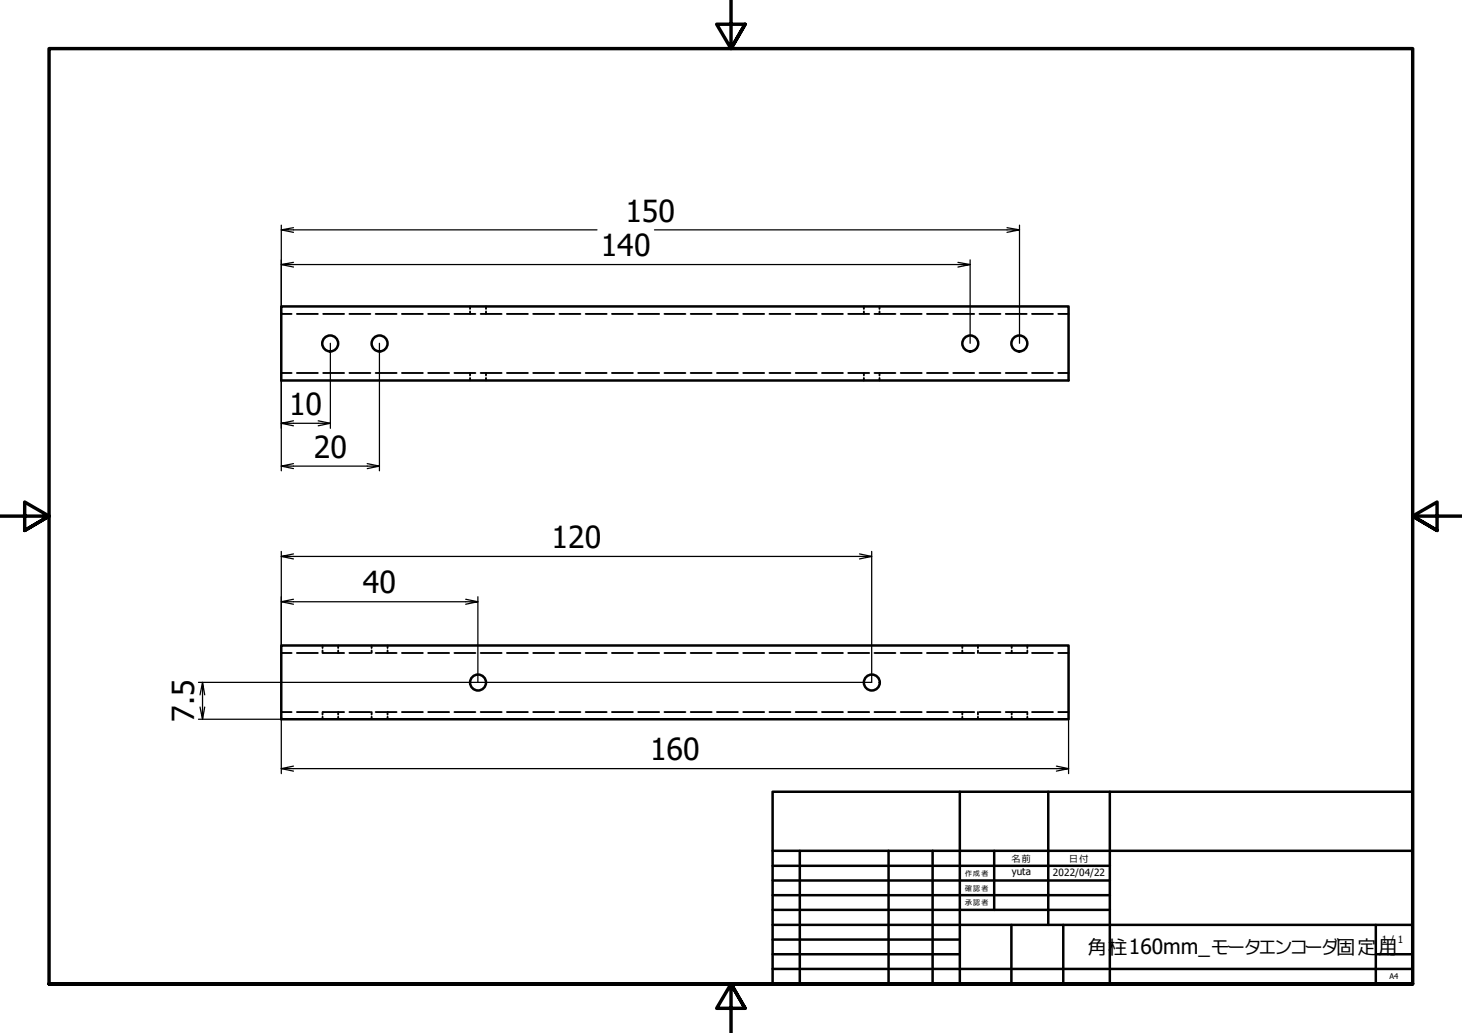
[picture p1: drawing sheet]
<svg xmlns="http://www.w3.org/2000/svg" width="297mm" height="210mm" viewBox="0 0 297 210" stroke-linecap="round" stroke-linejoin="round" font-family="sans-serif">
<!-- layer: Hidden (ISO) -->
<g fill="none" stroke="#000" stroke-width=".38">
<path d="M57.1 75.8h2.1M57.1 63.8h2.1M60.3 75.8h4.3M60.3 63.8h4.3M65.7 75.8h4.2M65.7 63.8h4.2M71 75.8h4.2M71 63.8h4.2M76.3 75.8h4.3M76.3 63.8h4.3M81.7 75.8h4.2M81.7 63.8h4.2"/>
<path d="M87 75.8h4.2M87 63.8h4.2M92.3 75.8h4.3M92.3 63.8h4.3M95.5 62.3v.5M95.5 63.3v.5M95.5 75.8v.5M95.5 76.8v.5M97.7 75.8h4.2M97.7 63.8h4.2M98.7 62.3v.5M98.7 63.3v.5"/>
<path d="M98.7 75.8v.5M98.7 76.8v.5M103 75.8h4.3M103 63.8h4.3M108.3 75.8h4.3M108.3 63.8h4.3M113.7 75.8h4.2M113.7 63.8h4.2M119 75.8h4.3M119 63.8h4.3M124.3 75.8h4.3M124.3 63.8h4.3"/>
<path d="M129.7 75.8h4.2M129.7 63.8h4.2M135 75.8h4.3M135 63.8h4.3M140.3 75.8h4.3M140.3 63.8h4.3M145.7 75.8h4.2M145.7 63.8h4.2M151 75.8h4.3M151 63.8h4.3M156.3 75.8h4.3M156.3 63.8h4.3"/>
<path d="M161.7 75.8h4.2M161.7 63.8h4.2M167 75.8h4.3M167 63.8h4.3M172.3 75.8h4.3M172.3 63.8h4.3M175.5 62.3v.5M175.5 63.3v.5M175.5 75.8v.5M175.5 76.8v.5M177.7 75.8h4.2M177.7 63.8h4.2"/>
<path d="M178.7 62.3v.5M178.7 63.3v.5M178.7 75.8v.5M178.7 76.8v.5M183 75.8h4.3M183 63.8h4.3M188.3 75.8h4.3M188.3 63.8h4.3M193.7 75.8h4.2M193.7 63.8h4.2M199 75.8h4.3M199 63.8h4.3"/>
<path d="M204.3 75.8h4.3M204.3 63.8h4.3M209.7 75.8h4.2M209.7 63.8h4.2M215 75.8h2.1M215 63.8h2.1M57.1 132.7h2.1M60.3 132.7h4.3M65.5 131.2v.5M65.5 132.2v.5M65.7 132.7h4.2M68.7 131.2v.5"/>
<path d="M68.7 132.2v.5M71 132.7h4.2M75.5 131.2v.5M75.5 132.2v.5M76.3 132.7h4.3M78.7 131.2v.5M78.7 132.2v.5M81.7 132.7h4.2M87 132.7h4.2M92.3 132.7h4.3M97.7 132.7h4.2M103 132.7h4.3"/>
<path d="M108.3 132.7h4.3M113.7 132.7h4.2M119 132.7h4.3M124.3 132.7h4.3M129.7 132.7h4.2M135 132.7h4.3M140.3 132.7h4.3M145.7 132.7h4.2M151 132.7h4.3M156.3 132.7h4.3M161.7 132.7h4.2M167 132.7h4.3"/>
<path d="M172.3 132.7h4.3M177.7 132.7h4.2M183 132.7h4.3M188.3 132.7h4.3M193.7 132.7h4.2M195.5 131.2v.5M195.5 132.2v.5M198.7 131.2v.5M198.7 132.2v.5M199 132.7h4.3M204.3 132.7h4.3M205.5 131.2v.5"/>
<path d="M205.5 132.2v.5M208.7 131.2v.5M208.7 132.2v.5M209.7 132.7h4.2M215 132.7h2.1M57.1 144.7h2.1M60.3 144.7h4.3M65.5 144.7v.5M65.5 145.6v.5M65.7 144.7h4.2M68.7 144.7v.5M68.7 145.6v.5"/>
<path d="M71 144.7h4.2M75.5 144.7v.5M75.5 145.6v.5M76.3 144.7h4.3M78.7 144.7v.5M78.7 145.6v.5M81.7 144.7h4.2M87 144.7h4.2M92.3 144.7h4.3M97.7 144.7h4.2M103 144.7h4.3M108.3 144.7h4.3"/>
<path d="M113.7 144.7h4.2M119 144.7h4.3M124.3 144.7h4.3M129.7 144.7h4.2M135 144.7h4.3M140.3 144.7h4.3M145.7 144.7h4.2M151 144.7h4.3M156.3 144.7h4.3M161.7 144.7h4.2M167 144.7h4.3M172.3 144.7h4.3"/>
<path d="M177.7 144.7h4.2M183 144.7h4.3M188.3 144.7h4.3M193.7 144.7h4.2M195.5 144.7v.5M195.5 145.6v.5M198.7 144.7v.5M198.7 145.6v.5M199 144.7h4.3M204.3 144.7h4.3M205.5 144.7v.5M205.5 145.6v.5"/>
<path d="M208.7 144.7v.5M208.7 145.6v.5M209.7 144.7h4.2M215 144.7h2.1"/>
</g>
<!-- layer: Visible (ISO) -->
<g fill="none" stroke="#000" stroke-width=".51">
<path d="M57.1 62.3h160v15h-160zM57.1 131.2h160v14.9h-160z"/>
<circle cx="67.1" cy="69.8" r="1.62"/>
<circle cx="77.1" cy="69.8" r="1.62"/>
<circle cx="197.1" cy="69.8" r="1.62"/>
<circle cx="207.1" cy="69.8" r="1.62"/>
<circle cx="97.1" cy="138.7" r="1.62"/>
<circle cx="177.1" cy="138.7" r="1.62"/>
</g>
<!-- layer: Border (ISO) -->
<path d="M148.5 -.1v10l-2.9-5h5.8l-2.9 5 2.9-5M0 104.9h10l-5-2.9v5.8l5-2.9-5 2.9M297 104.9h-10l5-2.9v5.8l-5-2.9 5 2.9M10 199.9v-190h277v190h-277h277M151.4 204.9l-2.9-5 2.9 5h-5.8l2.9-5v10" fill="none" stroke="#000" stroke-width=".7"/>
<!-- layer: Title (ISO) -->
<g fill="none" stroke="#000" stroke-width=".51">
<path d="M157 160.9h130v39h-130zM157 175.9h68.5M157 178.9h68.5M157 172.9h130M162.5 172.9v27M180.5 172.9v27M189.5 172.9v27M195 160.9v39M202 172.9v12M213 160.9v27M225.5 160.9v39M157 187.9h130"/>
<path d="M157 181.9h68.5M157 184.9h68.5M157 190.9h38M157 193.9h38M157 196.9h130M205.5 187.9v12M216 187.9v12M279.5 193.9h7.5M279.5 187.9v12"/>
</g>
<!-- layer: Dimension (ISO) -->
<g fill="none" stroke="#000" stroke-width=".25">
<path d="M57.1 45.8v16.5M57.1 53.8l2.5 .5M57.1 46.7l2.5 .5M59.6 53.3l-2.5 .5h140l-2.5 .5M59.6 46.3l-2.5 .4h64.2M133 46.7h74.1l-2.5 .5M194.6 53.3l2.5 .5M197.1 52.8v17M204.6 46.3l2.5 .4M207.1 45.8v24M57.1 75.8v19.9M67.1 69.8v17.2"/>
<path d="M77.1 69.8v25.9M57.1 86l2.5 .5M57.1 94.7l2.5 .5M59.6 85.5l-2.5 .5h10l-2.5 .5M59.6 94.2l-2.5 .5h20l-2.5 .5M64.6 85.5l2.5 .5M74.6 94.2l2.5 .5M57.1 112v19.2M57.1 113.1l2.5 .5M59.6 112.6l-2.5 .5h120l-2.5 .5M174.6 112.6l2.5 .5M177.1 112v26.7h-136.8"/>
<path d="M41.1 138.7l-.5 2.5M57.1 122.3l2.5 .5M59.6 121.8l-2.5 .5h40l-2.5 .5M94.6 121.8l2.5 .5M97.1 121.3v17.4M40.3 146.1h16.8v11.1M41.6 141.2l-.5-2.5v7.4l-.5-2.4M41.6 143.7l-.5 2.4M57.1 156.2l2.5 .5M59.6 155.7l-2.5 .5h160l-2.5 .5M214.6 155.7l2.5 .5M217.1 146.1v11.1"/>
</g>
<g font-size="6.2">
<text x="127.1" y="45.1">150</text>
<text x="122" y="52.1">140</text>
<text x="58.7" y="84.3">10</text>
<text x="63.8" y="93">20</text>
<text x="112.1" y="111.4">120</text>
<text x="73.7" y="120.6">40</text>
<text x="39.4" y="146.7" transform="rotate(-90 39.4 146.7)">7.5</text>
<text x="132.1" y="154.5">160</text>
</g>
<g font-size="4.3">
<text x="220.9" y="193.8">角柱160mm_モータエンコーダ固定</text>
<text x="279.9" y="193.8">用</text>
</g>
<g font-size="2">
<text x="205.4" y="175.2">名前</text>
<text x="205.5" y="177.9">yuta</text>
<text x="213.9" y="178">2022/04/22</text>
<text x="217.2" y="175.1">日付</text>
<text x="280.7" y="191.6">1 / 1</text>
</g>
<g font-size="1.6">
<text x="196" y="178">作成者</text>
<text x="196" y="181">確認者</text>
<text x="196" y="184">承認者</text>
<text x="282.3" y="199">A4</text>
</g>
</svg>
